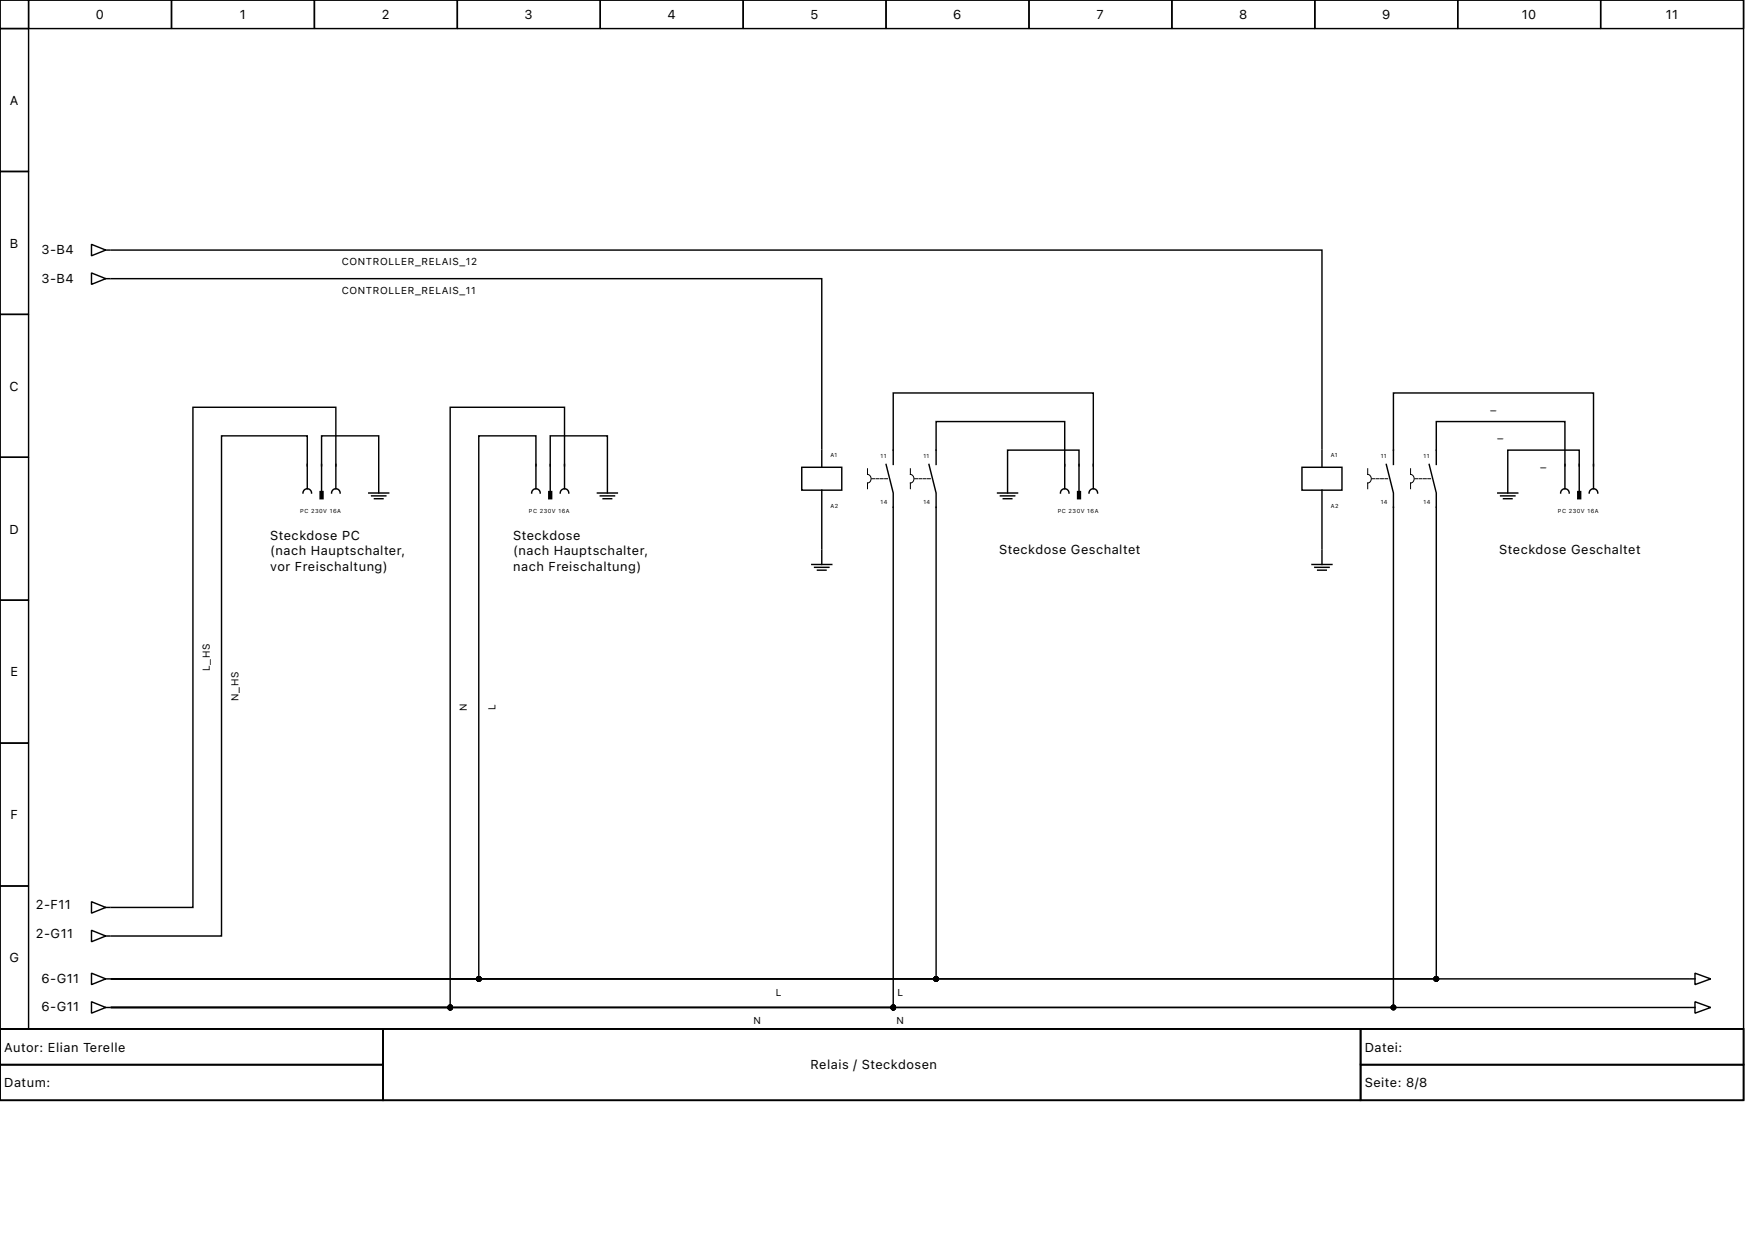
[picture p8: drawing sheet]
<svg xmlns="http://www.w3.org/2000/svg" width="297mm" height="210mm" viewBox="0 0 297 210" stroke-linecap="round" stroke-linejoin="round" font-family="sans-serif">
<g fill="none" stroke="#000" stroke-width=".24">
<path d="M0 0h296.8v175.2h-296.8zM0 0h4.9v4.9h-4.9zM4.9 0h24.3v4.9h-24.3zM29.2 0h24.3v4.9h-24.3zM53.5 0h24.3v4.9h-24.3zM77.8 0h24.4v4.9h-24.4zM102.2 0h24.3v4.9h-24.3zM126.5 0h24.3v4.9h-24.3zM150.8 0h24.4v4.9h-24.4zM175.2 0h24.3v4.9h-24.3zM199.5 0h24.3v4.9h-24.3zM223.8 0h24.3v4.9h-24.3z"/>
<path d="M248.1 0h24.4v4.9h-24.4zM272.5 0h24.3v4.9h-24.3zM0 4.9h4.9v24.3h-4.9zM0 29.2h4.9v24.3h-4.9zM0 53.5h4.9v24.3h-4.9zM15.6 46.5l2.4 .9-2.4 1zM15.6 41.6l2.4 1-2.4 .9zM18 47.4h.7M18 42.6h.7M19 42.6h206v33.8M19 47.4h120.9v29M0 77.8h4.9v24.4h-4.9z"/>
<path d="M52.3 79.1v4.1M52.3 79.3v-5.1h-14.6v85.1h-18.7M54.7 79.1v4.6M54.7 79.3v-5.1h9.8v7.1M57.2 79.1v4.1M57.2 79.3v-10h-24.4v85.2h-13.8M91.2 79.1v4.1M91.2 79.3v-5.1h-9.7v92.4h-62.5M93.7 79.1v4.6M93.7 79.3v-5.1h9.7v7.1M96.1 79.1v4.1M96.1 79.3v-10h-19.5v102.2h-57.6"/>
<path d="M136.5 79.6h6.8v3.8h-6.8zM139.9 76.6v3M150.8 79.1l1.2 4.8v87.6h-133M152 79.1v-12.2h34.1v12.4M158.1 79.1l1.2 4.8v82.7h-140.3M159.3 79.1v-7.3h21.9v7.5M181.2 79.1v4.1M183.7 79.3v-2.7h-12.2v4.7M183.7 79.1v4.6M186.1 79.1v4.1M221.6 79.6h6.8v3.8h-6.8zM225 76.6v3"/>
<path d="M236 79.1l1.2 4.8v87.6h-218.2M237.2 79.1v-12.2h34.1v12.4M243.3 79.1l1.2 4.8v82.7h-225.5M244.5 79.1v-7.3h21.9v7.5M266.4 79.1v4.1M268.8 79.1v4.6M268.8 79.3v-2.7h-12.1v4.7M271.3 79.1v4.1M51.6 83.9a.73 .73 0 0 1 .7-.7 .73 .73 0 0 1 .7 .7M56.4 83.9a.73 .73 0 0 1 .8-.7 .73 .73 0 0 1 .7 .7M62.8 83.9h3.4M63.3 84.4h2.4"/>
<path d="M63.7 84.9h1.5M64.5 81.5v2.4M90.5 83.9a.73 .73 0 0 1 .7-.7 .73 .73 0 0 1 .8 .7M95.4 83.9a.73 .73 0 0 1 .7-.7 .73 .73 0 0 1 .7 .7M101.7 83.9h3.4M102.2 84.4h2.4M102.7 84.9h1.4M103.4 81.5v2.4M138.2 96.1h3.4M138.7 96.6h2.4M139.2 97.1h1.4M139.9 86.6v6.8"/>
<path d="M139.9 83.4v3M139.9 93.7v2.4M169.8 83.9h3.4M170.3 84.4h2.4M170.8 84.9h1.4M171.5 81.5v2.4M180.5 83.9a.73 .73 0 0 1 .7-.7 .73 .73 0 0 1 .8 .7M185.4 83.9a.73 .73 0 0 1 .7-.7 .73 .73 0 0 1 .7 .7M223.3 96.1h3.4M223.8 96.6h2.4M224.3 97.1h1.5M225 86.6v6.8"/>
<path d="M225 83.4v3M225 93.7v2.4M255 83.9h3.4M255.4 84.4h2.5M255.9 84.9h1.5M256.7 81.5v2.4M265.7 83.9a.73 .73 0 0 1 .7-.7 .73 .73 0 0 1 .7 .7M270.5 83.9a.73 .73 0 0 1 .8-.7 .73 .73 0 0 1 .7 .7M0 102.2h4.9v24.3h-4.9zM0 126.5h4.9v24.3h-4.9zM0 150.8h4.9v24.4h-4.9zM15.6 158.4l2.4 .9-2.4 1z"/>
<path d="M15.6 153.5l2.4 1-2.4 1zM18 159.3h.7M18 154.5h.7M0 175.2h296.8v12.1h-296.8zM0 175.2h65.2v6h-65.2zM15.6 165.7l2.4 .9-2.4 1zM15.6 170.5l2.4 1-2.4 1zM18 166.6h.7M18 171.5h.7M19 166.6h268.6M19 171.5h268.6M65.2 175.2h166.4v12.1h-166.4z"/>
<path d="M231.6 175.2h65.2v6h-65.2zM287.8 166.6h.7M287.8 171.5h.7M288.5 165.7l2.7 .9-2.7 1zM288.5 170.5l2.7 1-2.7 1zM0 181.2h65.2v6.1h-65.2zM231.6 181.2h65.2v6.1h-65.2z"/>
</g>
<path d="M147.7 79.8v1a.74 .74 0 0 1 .6 .7 .74 .74 0 0 1-.6 .7v1M155 79.8v1a.74 .74 0 0 1 .6 .7 .74 .74 0 0 1-.6 .7v1M232.8 79.8v1a.74 .74 0 0 1 .6 .7 .74 .74 0 0 1-.6 .7v1M240.1 79.8v1a.74 .74 0 0 1 .6 .7 .74 .74 0 0 1-.6 .7v1" fill="none" stroke="#000" stroke-width=".17"/>
<path d="M148.4 81.5h2.9M155.7 81.5h2.9M233.5 81.5h3M240.8 81.5h3" fill="none" stroke="#000" stroke-width=".17" stroke-dasharray=".5 .2"/>
<g fill="#000" stroke="#000" stroke-width=".24">
<path d="M54.5 83.7h.5v1.2h-.5z" fill-rule="evenodd"/>
<path d="M93.4 83.7h.5v1.2h-.5z" fill-rule="evenodd"/>
<path d="M183.4 83.7h.5v1.2h-.5z" fill-rule="evenodd"/>
<path d="M268.6 83.7h.5v1.2h-.5z" fill-rule="evenodd"/>
<circle cx="76.6" cy="171.5" r=".36"/>
<circle cx="81.5" cy="166.6" r=".36"/>
<circle cx="152" cy="171.5" r=".36"/>
<circle cx="159.3" cy="166.6" r=".36"/>
<circle cx="237.2" cy="171.5" r=".36"/>
<circle cx="244.5" cy="166.6" r=".36"/>
</g>
<g font-size="2.2">
<text x="16.3" y="3.3">0</text>
<text x="40.8" y="3.3">1</text>
<text x="65" y="3.3">2</text>
<text x="89.3" y="3.3">3</text>
<text x="113.6" y="3.3">4</text>
<text x="138" y="3.3">5</text>
<text x="162.3" y="3.3">6</text>
<text x="186.7" y="3.3">7</text>
<text x="210.9" y="3.3">8</text>
<text x="235.3" y="3.3">9</text>
<text x="259" y="3.3">10</text>
<text x="283.6" y="3.3">11</text>
<text x="1.7" y="17.9">A</text>
<text x="1.7" y="42.2">B</text>
<text x="7.1" y="43.2">3-B4</text>
<text x="7.1" y="48.1">3-B4</text>
<text x="1.6" y="66.5">C</text>
<text x="1.6" y="90.8">D</text>
<text x="46" y="91.9">Steckdose PC</text>
<text x="46" y="94.6">(nach Hauptschalter,</text>
<text x="87.4" y="91.9">Steckdose</text>
<text x="87.4" y="94.6">(nach Hauptschalter,</text>
<text x="170.1" y="94.3">Steckdose Geschaltet</text>
<text x="255.2" y="94.3">Steckdose Geschaltet</text>
<text x="46" y="97.2">vor Freischaltung)</text>
<text x="87.4" y="97.2">nach Freischaltung)</text>
<text x="1.8" y="115.2">E</text>
<text x="1.8" y="139.5">F</text>
<text x="6.1" y="154.8">2-F11</text>
<text x="6.1" y="159.6">2-G11</text>
<text x="1.6" y="163.8">G</text>
<text x="7.1" y="167.3">6-G11</text>
<text x="7.1" y="172.2">6-G11</text>
<text x=".7" y="179">Autor: Elian Terelle</text>
<text x="232.3" y="179">Datei:</text>
<text x=".7" y="185.1">Datum:</text>
<text x="137.9" y="182.1">Relais / Steckdosen</text>
<text x="232.3" y="185.1">Seite: 8/8</text>
</g>
<g font-size="1.7">
<text x="58.2" y="45.2">CONTROLLER_RELAIS_12</text>
<text x="58.2" y="50.1">CONTROLLER_RELAIS_11</text>
<text x="253.7" y="69.8">_</text>
<text x="254.9" y="74.6">_</text>
<text x="262.2" y="79.5">_</text>
<text x="35.7" y="114.3" transform="rotate(-90 35.7 114.3)">L_HS</text>
<text x="40.6" y="119.3" transform="rotate(-90 40.6 119.3)">N_HS</text>
<text x="79.5" y="121.1" transform="rotate(-90 79.5 121.1)">N</text>
<text x="84.4" y="120.9" transform="rotate(-90 84.4 120.9)">L</text>
<text x="132.1" y="169.5">L</text>
<text x="152.8" y="169.5">L</text>
<text x="128.3" y="174.4">N</text>
<text x="152.6" y="174.4">N</text>
</g>
<g font-size="1">
<text x="141.4" y="77.8">A1</text>
<text x="149.9" y="77.9">11</text>
<text x="157.2" y="77.9">11</text>
<text x="226.5" y="77.8">A1</text>
<text x="235" y="77.9">11</text>
<text x="242.3" y="77.9">11</text>
<text x="51.1" y="87.3">PC 230V 16A</text>
<text x="90" y="87.3">PC 230V 16A</text>
<text x="141.4" y="86.5">A2</text>
<text x="149.9" y="85.7">14</text>
<text x="157.2" y="85.7">14</text>
<text x="180.1" y="87.3">PC 230V 16A</text>
<text x="226.5" y="86.5">A2</text>
<text x="235" y="85.7">14</text>
<text x="242.3" y="85.7">14</text>
<text x="265.2" y="87.3">PC 230V 16A</text>
</g>
</svg>
